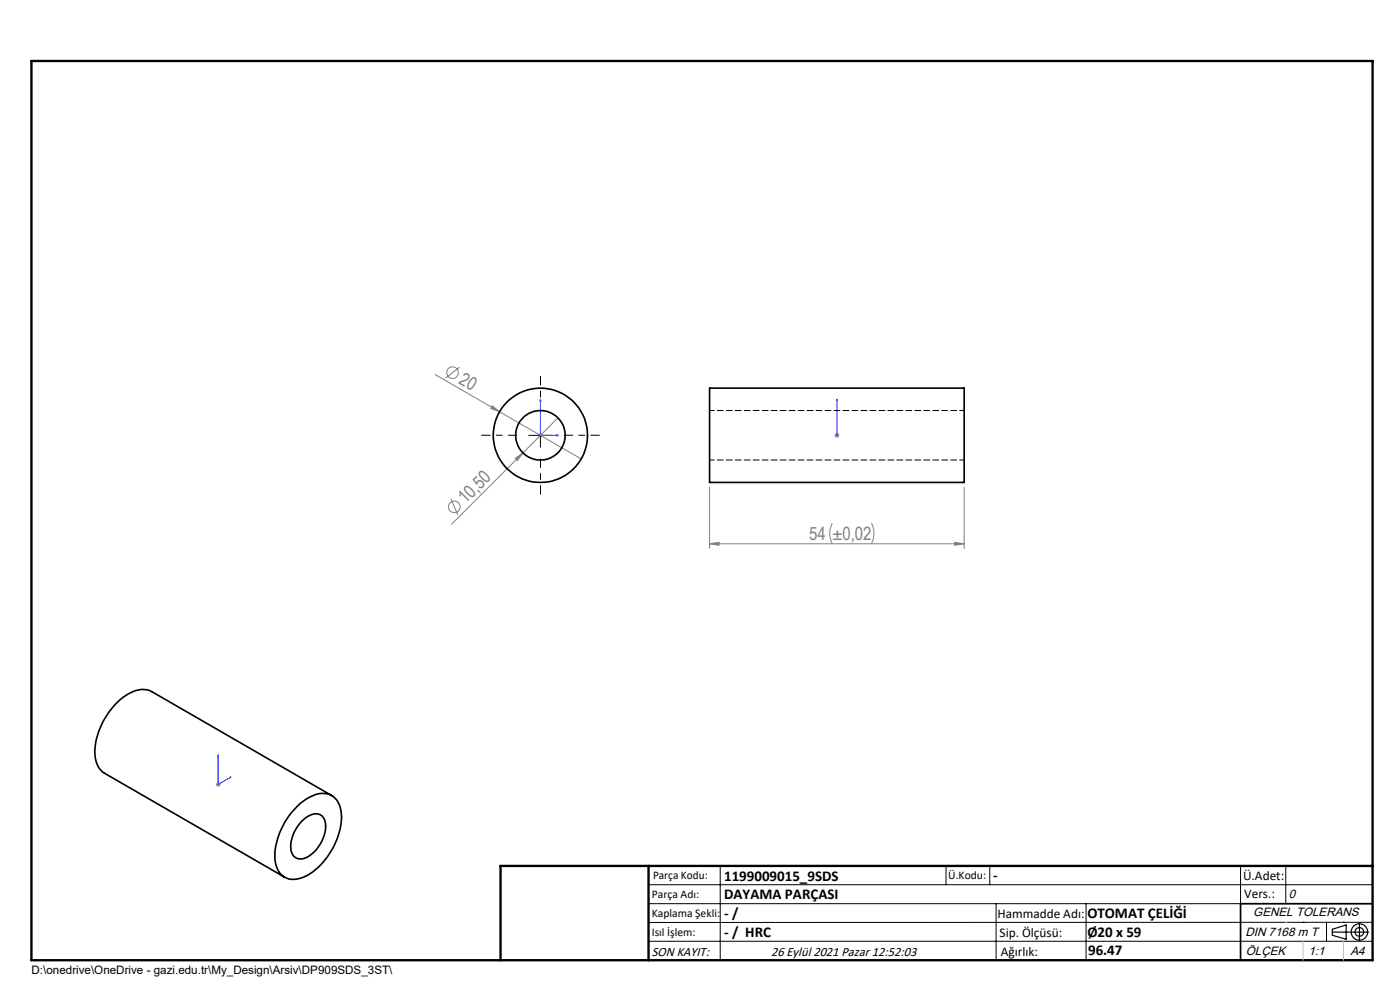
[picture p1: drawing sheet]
<svg xmlns="http://www.w3.org/2000/svg" width="297mm" height="210mm" viewBox="0 0 297 210" stroke-linecap="round" stroke-linejoin="round" font-family="sans-serif">
<g fill="none" stroke="#808080" stroke-width=".21">
<path d="M92.3 79.4l31 18M97.5 77.9l-3 2.3M104.4 86.1l1.6 1.2-1.9-.7zM109.3 97.3l1.6-1.2-1.2 1.6zM114.2 92.3h.9M114.3 92l.7 .7M114.7 91.9v.9M118.4 88.6l-22.6 22.6M177.1 92.3h.9M177.2 92l.7 .7M177.6 91.9v.9M177.9 92l-.7 .7"/>
<path d="M95.6 105.8l1.5 3.4M150.5 115.3l2-.3v.7zM150.5 103.4v12.9M150.5 115.3h54M176.6 110.9a4.9 4.9 0 0 0 0 4.4M184.9 110.9a5.2 5.2 0 0 1 0 4.4M202.5 115l2 .3-2 .4zM204.5 103.4v12.9M45.8 166.4h1M45.9 166l.7 .7M46.3 165.9v1M46.6 166l-.7 .7"/>
<circle cx="96" cy="79.1" r="1.24"/>
<circle cx="96.4" cy="107.5" r="1.23"/>
</g>
<g fill="none" stroke="#000" stroke-width=".25">
<path d="M282.6 197.7h7.8M282.6 197.1l3-.9v3l-3-.8zM288.4 195.8v3.8M106.2 203.7h185"/>
<circle cx="288.4" cy="197.7" r="1.74"/>
<circle cx="288.4" cy="197.7" r=".93"/>
</g>
<path d="M114.7 84.7l.1 .3h-.3zM114.7 84.7v7.6h3.8M118.1 92.2l.4 .1-.4 .2zM177.6 92.2v.3zM177.6 84.7v.3v-.3M177.6 92.3h.1M177.6 84.7v7.6M46.3 160.1l.1 .3-.2 .1zM46.3 160.1v6.3l2.7-1.6M48.7 164.9l.3-.1-.3 .3z" fill="none" stroke="#00f" stroke-width=".21"/>
<path d="M109.7 92.3h-7.5M114.7 87.3v-7.5M114.7 97.3v7.5M119.7 92.3h7.5" fill="none" stroke="#000" stroke-width=".21" stroke-dasharray="15.2 1.3 1.3 1.3" stroke-dashoffset="13.4"/>
<g fill="none" stroke="#000" stroke-width=".21">
<path d="M112.1 92.3h5.1M114.7 89.8v5.1M137.6 187.7h153.6M137.6 191.7h153.6M137.6 199.7h153.6M152.8 183.7v20M200.7 183.7v4M210 183.7v4M211.3 191.7v12M230.4 191.7v12M263.2 183.7v20M272.8 183.7v8"/>
<path d="M276.4 195.6h.1M281.4 195.6v4.1M285 195.6h.1M291.2 195.6l-153.6 .1"/>
</g>
<path d="M291.2 191.7h-28v12" fill="none" stroke="#000" stroke-width=".35"/>
<path d="M6.7 12.9h284.5v190.8h-284.5zM137.6 183.7v20M291.2 183.7h-185v20" fill="none" stroke="#000" stroke-width=".5"/>
<path d="M276.4 199.7v4M285 199.7v4" fill="none" stroke="#c0c0c0" stroke-width=".21"/>
<path d="M272.8 195.6h.1" fill="none" stroke="#c0c0c0" stroke-width=".25"/>
<g fill="#00f">
<path d="M118.1 92.2l.4 .1-.4 .2zM114.7 84.7l.1 .3h-.3z"/>
<path d="M177.6 92.2v.3zM177.6 84.7v.3z"/>
<path d="M48.7 164.9l.3-.1-.3 .3zM46.3 160.1l.1 .3-.2 .1z"/>
</g>
<g fill="#808080">
<path d="M104.4 86.1l1.6 1.2-1.9-.7z"/>
<path d="M109.3 97.3l1.6-1.2-1.2 1.6z"/>
<path d="M150.5 115.3l2-.3v.7zM202.5 115l2 .3-2 .4z"/>
</g>
<g fill="none" stroke="#000" stroke-width=".35">
<path d="M150.5 82.3h54v20h-54zM63.2 170.9a7.4 7.4 0 0 1 6.3-2.5 4.3 4.3 0 0 1 2.9 4.3 15.3 15.3 0 0 1-7.6 13.2 4.1 4.1 0 0 1-5.7-1.1 9.2 9.2 0 0 1 0-7.5 16.4 16.4 0 0 1 4.1-6.4zM64 174.2a3.6 3.6 0 0 1 4.1-1.3 3.5 3.5 0 0 1 .8 3.9 7.6 7.6 0 0 1-4.5 5.3 2.19 2.19 0 0 1-2.7-2.5 8.3 8.3 0 0 1 2.3-5.4zM70.4 168.8l-38.2-22.1a4.9 4.9 0 0 0-5 .5 15.1 15.1 0 0 0-7 13.5 4.3 4.3 0 0 0 2 3.3l38.2 22.1"/>
<circle cx="114.6" cy="92.3" r="10"/>
<circle cx="114.6" cy="92.3" r="5.3"/>
</g>
<path d="M150.6 97.6h54M204.6 87.1h-54" fill="none" stroke="#000" stroke-width=".21" stroke-dasharray="1.3 .6" stroke-dashoffset=".3"/>
<g font-size="3.9" fill="#808080">
<text x="97.1" y="81.2" transform="rotate(30 97.1 81.2)">20</text>
<text x="98.8" y="107" transform="rotate(-45 98.8 107)">10,50</text>
<text x="171.6" y="114.5">54 ±0,02</text>
</g>
<g font-size="3.2">
<text x="153.6" y="186.8">1199009015_9SDS</text>
<text x="153.6" y="190.8">DAYAMA PARÇASI</text>
<text x="210.7" y="186.6">-</text>
<text x="153.6" y="194.8">- /</text>
<text x="230.7" y="194.8">OTOMAT ÇELİĞİ</text>
<text x="153.6" y="198.8">- / HRC</text>
<text x="230.7" y="198.7">Ø20 x 59</text>
<text x="230.8" y="202.6">96.47</text>
</g>
<g font-size="2.8">
<text x="263.7" y="186.7">Ü.Adet:</text>
<text x="263.9" y="190.5">Vers.:</text>
<text x="211.6" y="194.8">Hammadde Adı:</text>
<text x="138.3" y="202.8">SON KAYIT:</text>
<text x="163.6" y="202.8">26 Eylül 2021 Pazar 12:52:03</text>
<text x="212.1" y="198.7">Sip. Ölçüsü:</text>
<text x="212.3" y="202.7">Ağırlık:</text>
</g>
<g font-size="2.6">
<text x="273.4" y="190.4">0</text>
<text x="265.9" y="194.4">GENEL TOLERANS</text>
<text x="264.2" y="198.5">DIN 7168 m T</text>
<text x="264.3" y="202.6">ÖLÇEK</text>
<text x="277.6" y="202.6">1:1</text>
<text x="286.5" y="202.6">A4</text>
</g>
<g font-size="2.5">
<text x="138.3" y="190.5">Parça Adı:</text>
<text x="138.5" y="186.5">Parça Kodu:</text>
<text x="201.2" y="186.5">Ü.Kodu:</text>
<text x="138.3" y="194.5">Kaplama Şekli:</text>
<text x="138.3" y="198.6">Isıl İşlem:</text>
<text x="6.7" y="206.7">D:\onedrive\OneDrive - gazi.edu.tr\My_Design\Arsiv\DP909SDS_3ST\</text>
</g>
</svg>
